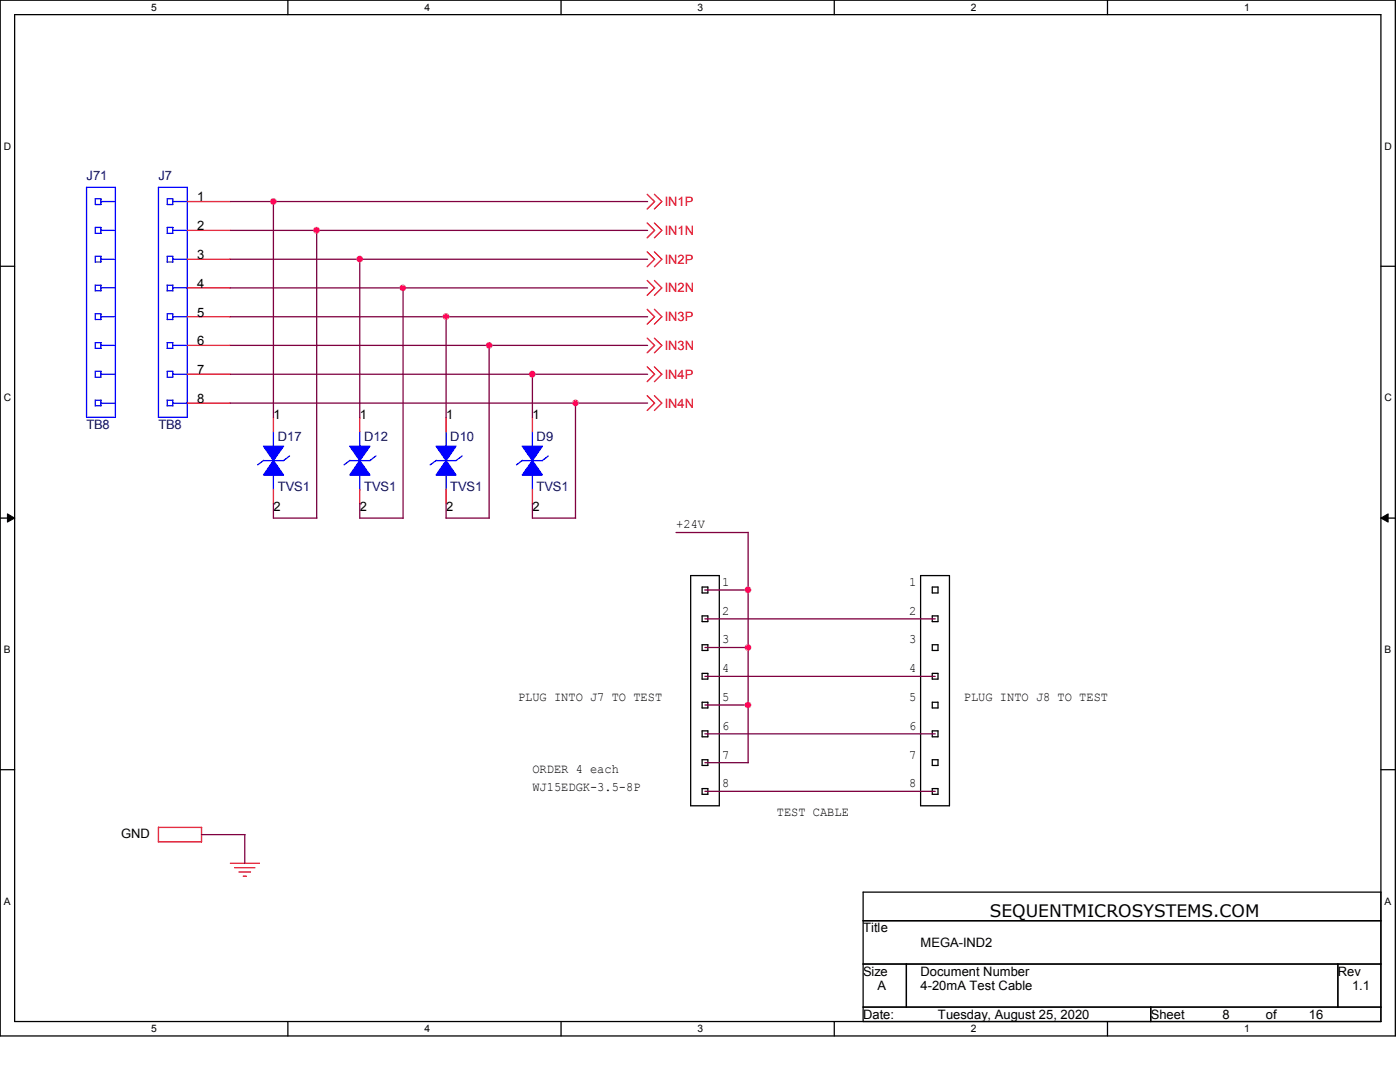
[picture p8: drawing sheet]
<svg xmlns="http://www.w3.org/2000/svg" width="279mm" height="216mm" viewBox="0 0 279 216" stroke-linecap="round" stroke-linejoin="round" font-family="sans-serif">
<path d="M0 0h278.5v206.7h-278.5zM2.9 2.9h272.7v200.9h-272.7z" fill="none" stroke="#000" stroke-width=".25"/>
<g fill="#fff">
<path d="M30.2 .3h1.1v2.3h-1.1z"/>
<path d="M30.2 204.1h1.1v2.3h-1.1z"/>
</g>
<path d="M57.4 0v2.9M57.4 203.8v2.9" fill="none" stroke="#000" stroke-width=".25"/>
<g fill="#fff">
<path d="M84.7 .3h1.1v2.3h-1.1z"/>
<path d="M84.7 204.1h1.1v2.3h-1.1z"/>
</g>
<path d="M112 0v2.9M112 203.8v2.9" fill="none" stroke="#000" stroke-width=".25"/>
<g fill="#fff">
<path d="M139.2 .3h1.1v2.3h-1.1z"/>
<path d="M139.2 204.1h1.1v2.3h-1.1z"/>
</g>
<path d="M166.5 0v2.9M166.5 203.8v2.9" fill="none" stroke="#000" stroke-width=".25"/>
<g fill="#fff">
<path d="M193.8 .3h1.1v2.3h-1.1z"/>
<path d="M193.8 204.1h1.1v2.3h-1.1z"/>
</g>
<path d="M221 0v2.9M221 203.8v2.9" fill="none" stroke="#000" stroke-width=".25"/>
<g fill="#fff">
<path d="M248.3 .3h1.1v2.3h-1.1z"/>
<path d="M248.3 204.1h1.1v2.3h-1.1z"/>
<path d="M.8 28h1.4v2.3h-1.4z"/>
<path d="M276.3 28h1.4v2.3h-1.4z"/>
<path d="M.8 78.2h1.4v2.3h-1.4z"/>
<path d="M276.3 78.2h1.4v2.3h-1.4z"/>
</g>
<path d="M0 53.1h2.9M275.6 53.1h2.9" fill="none" stroke="#000" stroke-width=".25"/>
<g fill="#fff">
<path d="M.8 128.5h1.3v2.2h-1.3z"/>
<path d="M276.3 128.5h1.3v2.2h-1.3z"/>
</g>
<path d="M0 103.4h2.9M275.6 103.4h2.9" fill="none" stroke="#000" stroke-width=".25"/>
<path d="M1.5 102.5l1.4 .9-1.4 .8zM275.6 103.4l1.4-.9v1.7z" fill="#000" stroke="#000" stroke-width=".2"/>
<g fill="#fff">
<path d="M.8 178.7h1.3v2.2h-1.3z"/>
<path d="M276.3 178.7h1.3v2.2h-1.3z"/>
</g>
<g fill="none" stroke="#000" stroke-width=".25">
<path d="M137.8 114.9h5.8v45.9h-5.8zM140.1 117.1h1.2v1.2h-1.2zM183.7 114.9h5.8v45.9h-5.8zM186.1 117.1h1.1v1.2h-1.1zM140.1 122.9h1.2v1.1h-1.2zM140.1 128.7h1.2v1.1h-1.2zM140.1 134.4h1.2v1.1h-1.2zM186.1 122.9h1.1v1.1h-1.1zM186.1 128.7h1.1v1.1h-1.1zM186.1 134.4h1.1v1.1h-1.1zM0 153.6h2.9M140.1 140.1h1.2v1.2h-1.2z"/>
<path d="M140.1 145.8h1.2v1.2h-1.2zM140.1 151.6h1.2v1.1h-1.2zM140.1 157.4h1.2v1.1h-1.2zM186.1 145.8h1.1v1.2h-1.1zM186.1 140.1h1.1v1.2h-1.1zM186.1 151.6h1.1v1.1h-1.1zM186.1 157.4h1.1v1.1h-1.1zM275.6 153.6h2.9M172.3 178h103.3v25.8h-103.3zM172.3 183.7h103.3M172.3 192.4h103.3M180.9 192.4v8.6"/>
<path d="M267 192.4v8.6M172.3 201h103.3M229.7 201v2.8"/>
</g>
<g fill="none" stroke="#f00" stroke-width=".25">
<path d="M129.2 38.8l1.4 1.4-1.4 1.5M130.6 38.8l1.5 1.4-1.5 1.5M37.4 40.2h8.6M37.4 46h8.6M37.4 51.7h8.6M37.4 57.4h8.6M129.2 44.5l1.4 1.5-1.4 1.5M129.2 50.2l1.4 1.5-1.4 1.5M129.2 56l1.4 1.4-1.4 1.5M130.6 44.5l1.5 1.5-1.5 1.5M130.6 50.2l1.5 1.5-1.5 1.5M130.6 56l1.5 1.4-1.5 1.5"/>
<path d="M37.4 63.2h8.6M37.4 68.9h8.6M37.4 74.7h8.6M129.2 79l1.4 1.4-1.4 1.5M129.2 61.7l1.4 1.5-1.4 1.5M129.2 73.2l1.4 1.5-1.4 1.5M129.2 67.5l1.4 1.4-1.4 1.5M130.6 79l1.5 1.4-1.5 1.5M130.6 61.7l1.5 1.5-1.5 1.5M130.6 73.2l1.5 1.5-1.5 1.5M130.6 67.5l1.5 1.4-1.5 1.5M37.4 80.4h8.6"/>
<path d="M54.6 83.3v2.8M54.6 97.6v2.9M71.8 83.3v2.8M71.8 97.6v2.9M89 83.3v2.8M89 97.6v2.9M106.3 83.3v2.8M106.3 97.6v2.9M31.6 168h8.6M31.6 165.1h8.7M31.6 165.1v2.9M40.2 165.1v2.9"/>
<path d="M46 172.3h5.8M46.8 173.1h4.1M47.7 174h2.3M48.6 174.8h.6"/>
</g>
<g fill="none" stroke="#00f" stroke-width=".25">
<path d="M17.3 37.4h5.7v45.9h-5.7zM19 39.7h1.2v1.1h-1.2zM31.6 37.4h5.8v45.9h-5.8zM33.4 39.7h1.1v1.1h-1.1zM19 45.4h1.2v1.2h-1.2zM19 56.9h1.2v1.1h-1.2zM19 51.1h1.2v1.2h-1.2zM20.1 40.2h2.9M20.1 46h2.9M20.1 57.4h2.9M20.1 51.7h2.9M33.4 45.4h1.1v1.2h-1.1z"/>
<path d="M33.4 51.1h1.1v1.2h-1.1zM33.4 56.9h1.1v1.1h-1.1zM34.5 40.2h2.9M34.5 46h2.9M34.5 57.4h2.9M34.5 51.7h2.9M19 79.8h1.2v1.2h-1.2zM19 74.1h1.2v1.2h-1.2zM19 68.4h1.2v1.1h-1.2zM19 62.6h1.2v1.2h-1.2zM20.1 74.7h2.9M20.1 68.9h2.9"/>
<path d="M20.1 63.2h2.9M33.4 62.6h1.1v1.2h-1.1zM33.4 68.4h1.1v1.1h-1.1zM33.4 74.1h1.1v1.2h-1.1zM33.4 79.8h1.1v1.2h-1.1zM34.5 74.7h2.9M34.5 68.9h2.9M34.5 63.2h2.9M20.1 80.4h2.9M34.5 80.4h2.9M52.6 91.9l-1.2 .9M54.6 86.1v3"/>
<path d="M54.6 94.8v2.9M57.8 91l-1.2 .9h-4.1M69.8 91.9l-1.1 .9M71.8 86.1v3M71.8 94.8v2.9M75 91l-1.2 .9h-4M87.1 91.9l-1.2 .9M89 86.1v3M89 94.8v2.9M92.2 91l-1.2 .9h-4M104.3 91.9l-1.2 .9M106.3 86.1v3"/>
<path d="M106.3 94.8v2.9M109.4 91l-1.2 .9h-4"/>
</g>
<g fill="#00f" stroke="#00f" stroke-width=".25">
<path d="M69.8 89h4l-2 2.9z" fill-rule="evenodd"/>
<path d="M71.8 91.9l2 2.9h-4z" fill-rule="evenodd"/>
<path d="M104.2 89h4l-1.9 2.9z" fill-rule="evenodd"/>
<path d="M106.3 91.9l1.9 2.9h-4z" fill-rule="evenodd"/>
<path d="M52.6 89h4l-2 2.9z" fill-rule="evenodd"/>
<path d="M54.6 91.9l2 2.9h-4z" fill-rule="evenodd"/>
<path d="M87 89h4l-2 2.9z" fill-rule="evenodd"/>
<path d="M89 91.9l2 2.9h-4z" fill-rule="evenodd"/>
</g>
<g fill="none" stroke="#800040" stroke-width=".25">
<path d="M46 46h83.2M46 40.2h83.2M46 57.4h83.2M46 51.7h83.2M54.6 40.2v43.1M63.2 46v57.4M71.8 51.7v31.6M80.4 57.4v46M46 63.2h83.2M46 68.9h83.2M46 74.7h83.2M89 63.2v20.1"/>
<path d="M97.6 68.9v34.5M106.3 74.7v8.6M46 80.4h83.2M114.9 80.4v23M54.6 100.5v2.9M54.6 103.4h8.6M71.8 100.5v2.9M71.8 103.4h8.7M89 100.5v2.9M89 103.4h8.7M106.3 103.4h8.6M106.3 100.5v2.9"/>
<path d="M134.9 106.3h14.4M140.6 117.7h8.7M149.3 106.2l.1 46h-8.7M140.7 135h45.9M140.7 123.5h45.9M140.7 129.2h8.7M140.7 157.9h45.9M140.7 146.4h45.9M140.7 140.7h8.7M40.2 166.5h8.7M48.9 166.5v5.8"/>
</g>
<g fill="#f0f" stroke="#f0f" stroke-width=".25">
<circle cx="114.9" cy="80.4" r=".55"/>
<circle cx="71.8" cy="51.7" r=".55"/>
<circle cx="89" cy="63.2" r=".56"/>
<circle cx="97.6" cy="68.9" r=".55"/>
<circle cx="63.2" cy="46" r=".56"/>
<circle cx="80.4" cy="57.4" r=".55"/>
<circle cx="106.2" cy="74.7" r=".56"/>
<circle cx="54.6" cy="40.2" r=".55"/>
<circle cx="149.3" cy="140.7" r=".55"/>
<circle cx="149.3" cy="129.2" r=".55"/>
<circle cx="149.3" cy="117.7" r=".56"/>
</g>
<text font-size="3.4" x="197.5" y="182.9">SEQUENTMICROSYSTEMS.COM</text>
<g font-size="2.6" fill="#000080">
<text x="17.3" y="35.9">J71</text>
<text x="31.6" y="35.9">J7</text>
<text x="17.3" y="85.6">TB8</text>
<text x="31.6" y="85.6">TB8</text>
<text x="55.5" y="87.9">D17</text>
<text x="72.7" y="87.9">D12</text>
<text x="89.9" y="87.9">D10</text>
<text x="107.1" y="87.9">D9</text>
<text x="55.5" y="98">TVS1</text>
<text x="72.7" y="98">TVS1</text>
<text x="89.9" y="98">TVS1</text>
<text x="107.1" y="98">TVS1</text>
</g>
<g font-size="2.6">
<text x="39.4" y="40.2">1</text>
<text x="39.4" y="45.9">2</text>
<text x="39.4" y="51.7">3</text>
<text x="39.4" y="57.4">4</text>
<text x="39.4" y="63.2">5</text>
<text x="39.4" y="68.9">6</text>
<text x="39.4" y="74.6">7</text>
<text x="39.4" y="80.4">8</text>
<text x="54.6" y="83.6">1</text>
<text x="71.8" y="83.6">1</text>
<text x="89.1" y="83.6">1</text>
<text x="106.3" y="83.6">1</text>
<text x="54.6" y="101.9">2</text>
<text x="71.8" y="101.9">2</text>
<text x="89.1" y="101.9">2</text>
<text x="106.3" y="101.9">2</text>
<text x="135" y="105.5">+24V</text>
<text x="144.1" y="116.9">1</text>
<text x="181.4" y="116.9">1</text>
<text x="144.1" y="122.7">2</text>
<text x="181.4" y="122.7">2</text>
<text x="144.1" y="128.4">3</text>
<text x="181.4" y="128.4">3</text>
<text x="144.1" y="134.2">4</text>
<text x="181.4" y="134.2">4</text>
<text x="103.4" y="139.9">PLUG INTO J7 TO TEST</text>
<text x="144.1" y="139.9">5</text>
<text x="181.4" y="139.9">5</text>
<text x="192.4" y="139.9">PLUG INTO J8 TO TEST</text>
<text x="144.1" y="145.6">6</text>
<text x="181.4" y="145.6">6</text>
<text x="106.3" y="154.3">ORDER 4 each</text>
<text x="144.1" y="151.4">7</text>
<text x="181.4" y="151.4">7</text>
<text x="106.3" y="157.8">WJ15EDGK-3.5-8P</text>
<text x="144.1" y="157.1">8</text>
<text x="181.4" y="157.1">8</text>
<text x="24.2" y="167.1">GND</text>
<text x="155" y="162.9">TEST CABLE</text>
<text x="172.3" y="186.1">Title</text>
<text x="183.7" y="188.9">MEGA-IND2</text>
<text x="172.3" y="194.7">Size</text>
<text x="175.1" y="197.6">A</text>
<text x="183.7" y="197.6">4-20mA Test Cable</text>
<text x="183.7" y="194.7">Document Number</text>
<text x="267" y="194.7">Rev</text>
<text x="269.8" y="197.6">1.1</text>
<text x="172.3" y="203.3">Date:</text>
<text x="187.2" y="203.3">Tuesday, August 25, 2020</text>
<text x="229.7" y="203.3">Sheet</text>
<text x="244" y="203.3">8</text>
<text x="252.6" y="203.3">of</text>
<text x="261.2" y="203.3">16</text>
</g>
<g font-size="2.6" fill="#f00">
<text x="132.7" y="41.1">IN1P</text>
<text x="132.7" y="46.9">IN1N</text>
<text x="132.7" y="52.6">IN2P</text>
<text x="132.7" y="58.3">IN2N</text>
<text x="132.7" y="64.1">IN3P</text>
<text x="132.7" y="69.9">IN3N</text>
<text x="132.7" y="75.6">IN4P</text>
<text x="132.7" y="81.3">IN4N</text>
</g>
<g font-size="2">
<text x="30.2" y="2.2">5</text>
<text x="84.7" y="2.2">4</text>
<text x="139.2" y="2.2">3</text>
<text x="193.7" y="2.2">2</text>
<text x="248.3" y="2.2">1</text>
<text x=".8" y="29.9">D</text>
<text x="276.3" y="29.9">D</text>
<text x=".8" y="80.1">C</text>
<text x="276.3" y="80.1">C</text>
<text x=".8" y="130.3">B</text>
<text x="276.3" y="130.3">B</text>
<text x=".8" y="180.5">A</text>
<text x="276.3" y="180.5">A</text>
<text x="30.2" y="206">5</text>
<text x="84.7" y="206">4</text>
<text x="139.2" y="206">3</text>
<text x="193.7" y="206">2</text>
<text x="248.3" y="206">1</text>
</g>
</svg>
